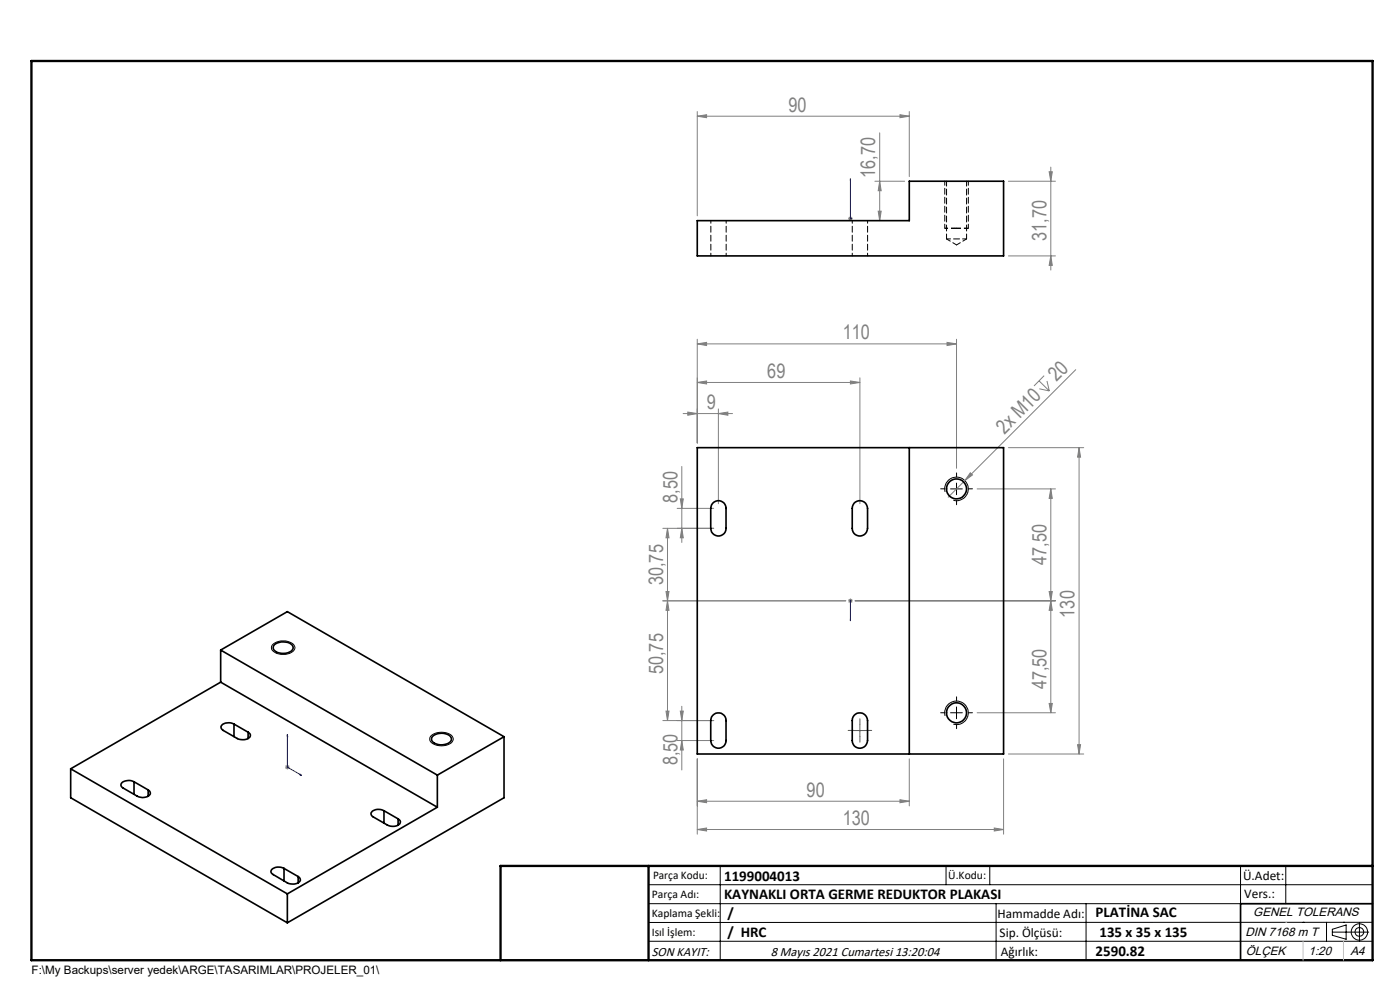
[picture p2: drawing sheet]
<svg xmlns="http://www.w3.org/2000/svg" width="297mm" height="210mm" viewBox="0 0 297 210" stroke-linecap="round" stroke-linejoin="round" font-family="sans-serif">
<g fill="none" stroke="#808080" stroke-width=".21">
<path d="M147.9 24.7l2-.4v.7zM147.9 23.7v22.1M147.9 24.7h45M185.6 38.4h6.3M186.6 38.4l.3 2.1h-.6zM186.6 28.2v18.6M190.9 24.3l2 .4-2 .3zM192.9 23.7v13.8M213.9 38.4h10M222.6 36.4h.6l-.3 2zM222.9 35.4v21.9M179.9 46.4h1"/>
<path d="M180.1 46l.7 .7M180.4 45.9v1M180.8 46l-.7 .7M186.3 44.8h.6l-.3 2zM213.9 54.3h10M222.9 54.3l.3 2h-.6zM147.9 72.9l2-.3v.7zM147.9 72v22M147.9 72.9h55M200.9 72.6l2 .3-2 .4zM202.9 72v27.3M221.5 79.7l-2.1 2.2"/>
<path d="M228.2 78.4l-27 27.1M144.6 98.9v16.2M144.9 87.7h10.5M145.9 87.4l2 .3-2 .4zM147.9 81.1l2-.3v.6zM147.9 81.1h34.5M152.4 87.7l2-.3v.7zM152.4 86.7v20.1M180.4 80.8l2 .3-2 .3zM182.4 80.1v26.7M213.9 95h16M220.4 80.8l2.2 2.1"/>
<path d="M220.5 82.5l2.1 .4M222.1 80.8l.5 2.1M228.9 95l.3 2h-.6zM228.9 95v64.9M140.6 112.1h10.8M141.6 112.1v40.8M141.6 112.1l.3 2h-.6zM143.7 107.8h7.7M144.3 105.8h.7l-.4 2zM144.6 112.1l.4 2h-.7zM205.8 100.3l.5 .4-1.6 1.2zM207.3 103.7h16.6"/>
<path d="M222.9 103.7l.3 2h-.6zM222.9 103.7v47.5M140.6 127.5h38.8M141.3 125.5h.6l-.3 2zM141.6 127.5l.3 2h-.6zM179.9 127.5h1M180.1 127.1l.7 .7M180.4 127v.9M180.8 127.1l-.7 .7M181.4 127.5h42.5M222.6 125.5h.6l-.3 2zM222.9 127.5l.3 2h-.6z"/>
<path d="M140.6 152.9h10.8M141.3 150.8h.6l-.3 2.1zM143.7 157.1h7.7M144.3 150.8h.7l-.4 2.1zM144.6 157.1l.4 2h-.7zM144.6 149.8v13.5M207.3 151.2h16.6M213.9 159.9h16M222.6 149.2h.6l-.3 2zM228.6 158h.6l-.3 1.9zM60.5 162.7h1M60.6 162.4l.7 .7"/>
<path d="M61 162.2v1M61.3 162.4l-.7 .7M147.9 170l2-.4v.7zM147.9 176l2-.4v.7zM147.9 161v15.9M147.9 170h45M147.9 176h65M190.9 169.6l2 .4-2 .3zM192.9 161v9.9M210.9 175.6l2 .4-2 .3zM212.9 161v15.9"/>
</g>
<g fill="none" stroke="#000" stroke-width=".21">
<path d="M200.5 104.3a2.5 2.5 0 0 1 2.2-3.1 2.5 2.5 0 0 1 2.7 2.7 2.5 2.5 0 0 1-3.2 2.2M201.6 103.7h2.6M202.9 102.5v2.4M57.7 136.8a3.5 3.5 0 0 1 4.7 0 1.17 1.17 0 0 1-.9 1.8 3.3 3.3 0 0 1-3.9-.9zM91.6 156a3.6 3.6 0 0 1 4.4 .2 1.17 1.17 0 0 1-1 1.8 3.2 3.2 0 0 1-3.8-1 .98 .98 0 0 1 .4-1zM200.5 151.9a2.51 2.51 0 0 1 2.2-3.2 2.51 2.51 0 0 1 2.7 2.7 2.51 2.51 0 0 1-3.2 2.2M201.6 151.2h2.6M202.9 150v2.5M137.6 187.7h153.6M137.6 191.7h153.6M137.6 199.7h153.6M152.8 183.7v20"/>
<path d="M200.7 183.7v4M210 183.7v4M211.3 191.7v12M230.4 191.7v12M263.2 183.7v20M272.8 183.7v8M276.4 195.6h.1M281.4 195.6v4.1M282.6 197.7h7.8M282.6 197.1l3-.9v3l-3-.8zM285 195.6h.1M288.4 195.8v3.8"/>
<path d="M291.2 195.6l-153.6 .1"/>
<circle cx="288.4" cy="197.7" r="1.74"/>
<circle cx="288.4" cy="197.7" r=".93"/>
</g>
<path d="M202.4 48.4h-2" fill="none" stroke="#000" stroke-width=".21" stroke-dasharray="1.3 .6" stroke-dashoffset=".6" stroke-linecap="butt"/>
<path d="M205.4 48.4h-2.5" fill="none" stroke="#000" stroke-width=".21" stroke-dasharray="1.3 .6" stroke-dashoffset=".3" stroke-linecap="butt"/>
<path d="M202.4 48.4h-2" fill="none" stroke="#000" stroke-width=".25" stroke-dasharray="1.3 .6" stroke-dashoffset=".6" stroke-linecap="butt"/>
<path d="M205.4 48.4h-2.5" fill="none" stroke="#000" stroke-width=".25" stroke-dasharray="1.3 .6" stroke-dashoffset=".3" stroke-linecap="butt"/>
<path d="M180.4 37.9v.4v-.4M180.4 37.9v8.5M180.4 46.3v.2zM180.4 46.4h.1M180.4 131.7v-.4v.4M180.4 127.3v.3zM180.4 127.5h.1M180.4 127.5v4.2M61 155.8v.4l-.1-.1zM61 155.8v6.9l3 1.8M63.6 164.2l.4 .3-.4-.1z" fill="none" stroke="#00f" stroke-width=".21"/>
<path d="M200.4 103.7h-.8M202.9 101.2v-.9M202.9 106.2v.9M205.4 103.7h.9M200.4 151.2h-.8M202.9 148.7v-.9M202.9 153.7v.9M205.4 151.2h.9" fill="none" stroke="#000" stroke-width=".21" stroke-dasharray="15.2 1.3 1.3 1.3"/>
<path d="M181.2 154.9h-1.3M182.4 153.7v-1.3M182.4 156.2v1.2M183.7 154.9h1.2" fill="none" stroke="#808000" stroke-width=".21" stroke-dasharray="15.2 1.3 1.3 1.3"/>
<path d="M181.2 155h2.5M182.4 153.7v2.5" fill="none" stroke="#808000" stroke-width=".21"/>
<path d="M200.4 38.4v10M205.4 48.4v-10" fill="none" stroke="#000" stroke-width=".21" stroke-dasharray="1.3 .6" stroke-dashoffset=".4"/>
<path d="M202.9 48.4h-.5" fill="none" stroke="#000" stroke-width=".21" stroke-dasharray="1.3 .6"/>
<path d="M202.9 48.4h-.5" fill="none" stroke="#000" stroke-width=".25" stroke-dasharray="1.3 .6"/>
<path d="M106.2 203.7h185" fill="none" stroke="#000" stroke-width=".25"/>
<path d="M291.2 191.7h-28v12" fill="none" stroke="#000" stroke-width=".35"/>
<path d="M6.7 12.9h284.5v190.8h-284.5zM137.6 183.7v20M291.2 183.7h-185v20" fill="none" stroke="#000" stroke-width=".5"/>
<path d="M272.8 195.6h.1M276.4 199.7v4M285 199.7v4" fill="none" stroke="#c0c0c0" stroke-width=".21"/>
<g fill="#00f">
<path d="M180.4 46.3v.2zM180.4 37.9v.4z"/>
<path d="M63.6 164.2l.4 .3-.4-.1zM61 155.8v.4l-.1-.1z"/>
<path d="M180.4 131.3v.4zM180.4 127.3v.3z"/>
</g>
<g fill="#808080">
<path d="M205.8 100.3l.5 .4-1.6 1.2z"/>
<path d="M152.4 87.7l2-.3v.7zM145.9 87.4l2 .3-2 .4zM180.4 80.8l2 .3-2 .3zM147.9 81.1l2-.3v.6z"/>
<path d="M147.9 24.7l2-.4v.7zM190.9 24.3l2 .4-2 .3zM147.9 170l2-.4v.7zM190.9 169.6l2 .4-2 .3zM147.9 176l2-.4v.7zM210.9 175.6l2 .4-2 .3zM147.9 72.9l2-.3v.7zM200.9 72.6l2 .3-2 .4z"/>
<path d="M186.3 44.8h.6l-.3 2zM186.6 38.4l.3 2.1h-.6zM228.6 158h.6l-.3 1.9zM228.9 95l.3 2h-.6zM141.3 125.5h.6l-.3 2zM141.6 112.1l.3 2h-.6z"/>
<path d="M222.6 36.4h.6l-.3 2zM222.9 54.3l.3 2h-.6zM222.9 103.7l.3 2h-.6zM222.6 125.5h.6l-.3 2zM222.9 127.5l.3 2h-.6zM222.6 149.2h.6l-.3 2zM141.6 127.5l.3 2h-.6zM141.3 150.8h.6l-.3 2.1zM144.3 105.8h.7l-.4 2zM144.6 112.1l.4 2h-.7zM144.3 150.8h.7l-.4 2.1zM144.6 157.1l.4 2h-.7z"/>
</g>
<g fill="none" stroke="#000" stroke-width=".35">
<path d="M147.9 46.8h45v-8.4h20v15.9h-65zM147.9 95h65v64.9h-65zM192.9 95v64.9M151.2 106.7a1.62 1.62 0 0 1 1.8-.4 1.62 1.62 0 0 1 1 1.5v4.3a1.62 1.62 0 0 1-1.6 1.6 1.62 1.62 0 0 1-1.6-1.6v-4.3zM181.2 106.7a1.65 1.65 0 0 1 1.8-.4 1.65 1.65 0 0 1 1 1.5v4.3a1.62 1.62 0 0 1-1.6 1.6 1.62 1.62 0 0 1-1.6-1.6v-4.3zM46.8 137.9v6.8M46.8 137.9l46 26.5M46.8 137.9l14.2-8.2 45.9 26.6M58.2 136.8a3.1 3.1 0 0 1 3.8 0 .9 .9 0 0 1-.5 1.5 2.68 2.68 0 0 1-3.5-.8zM46.8 144.7l46 26.5M46.8 144.7l-31.8 18.4M49.6 153.6a2.21 2.21 0 0 0-2.7 .5l.1 .4 .3 .4 3 1.8a2.21 2.21 0 0 0 2.8-.5 .7 .7 0 0 0-.5-.9"/>
<path d="M49.6 153.6l3 1.7M49.6 153.6v2.6M52.6 155.3v1.4M91.8 156.2a2.83 2.83 0 0 1 3.9 .3 1.23 1.23 0 0 1-1.4 1.4 2.42 2.42 0 0 1-2.8-1zM106.9 156.3v12.9l-45.9 26.5M106.9 156.3l-14.1 8.1M151.2 151.8a1.6 1.6 0 0 1 1.8-.5 1.6 1.6 0 0 1 1 1.6v4.2a1.62 1.62 0 0 1-1.6 1.6 1.62 1.62 0 0 1-1.6-1.6v-4.2l.2-.8zM181.2 151.8a1.63 1.63 0 0 1 1.8-.5 1.63 1.63 0 0 1 1 1.6v4.2a1.62 1.62 0 0 1-1.6 1.6 1.62 1.62 0 0 1-1.6-1.6v-4.2v-.5zM15 163.1v6.1l46 26.5M15 163.1l46 26.5M28.4 165.8a2.21 2.21 0 0 0-2.7 .5 .7 .7 0 0 0 .4 .9l3 1.7a2.21 2.21 0 0 0 2.8-.5l-.1-.5-.4-.3M28.4 165.8l3 1.8"/>
<path d="M28.4 165.8v2.7M31.4 167.6v1.3M81.5 172a2.1 2.1 0 0 0-2.8 .5l.2 .6 3.3 1.9a2.1 2.1 0 0 0 2.7-.5 .69 .69 0 0 0-.4-.8M81.5 172l3 1.7M81.5 172v2.6M84.5 173.7v1.3M92.8 171.2l-31.8 18.4M92.8 164.4v6.8M60.3 184.2a1.86 1.86 0 0 0-2.8 .7l.5 .6 3 1.8a2.21 2.21 0 0 0 2.7-.5l-.1-.5-.3-.4M60.3 184.2l3 1.7M60.3 184.2v2.7M61 189.6v6.1"/>
<path d="M63.3 185.9v1.4"/>
<circle cx="202.9" cy="103.7" r="2.12"/>
<circle cx="202.9" cy="151.2" r="2.11"/>
</g>
<path d="M150.8 46.8v7.5M154.1 54.3v-7.5M180.8 46.8v7.5M184.1 54.3v-7.5" fill="none" stroke="#000" stroke-width=".21" stroke-dasharray="1.3 .6" stroke-dashoffset=".7"/>
<path d="M200.8 50.7h4.3" fill="none" stroke="#000" stroke-width=".21" stroke-dasharray="1.3 .6" stroke-dashoffset=".4"/>
<path d="M200.8 38.4v12.3M205.1 50.7v-12.3" fill="none" stroke="#000" stroke-width=".21" stroke-dasharray="1.3 .6" stroke-dashoffset=".2"/>
<path d="M200.8 50.7l2.1 1.3M202.9 52l2.2-1.3" fill="none" stroke="#000" stroke-width=".21" stroke-dasharray="1.3 .6" stroke-dashoffset=".3"/>
<g font-size="4.2" fill="#808080">
<text x="167.3" y="23.7">90</text>
<text x="185.7" y="37.8" transform="rotate(-90 185.7 37.8)">16,70</text>
<text x="222" y="51.1" transform="rotate(-90 222 51.1)">31,70</text>
<text x="178.8" y="72">110</text>
<text x="162.8" y="80.2">69</text>
<text x="224.2" y="81.1" transform="rotate(-45 224.2 81.1)">20</text>
<text x="150" y="86.8">9</text>
<text x="213.1" y="92.2" transform="rotate(-45 213.1 92.2)">2x M10</text>
<text x="143.7" y="106.6" transform="rotate(-90 143.7 106.6)">8,50</text>
<text x="222" y="119.8" transform="rotate(-90 222 119.8)">47,50</text>
<text x="140.7" y="124.1" transform="rotate(-90 140.7 124.1)">30,75</text>
<text x="228" y="131" transform="rotate(-90 228 131)">130</text>
<text x="140.7" y="143" transform="rotate(-90 140.7 143)">50,75</text>
<text x="222" y="146.2" transform="rotate(-90 222 146.2)">47,50</text>
<text x="143.7" y="162.3" transform="rotate(-90 143.7 162.3)">8,50</text>
<text x="171.1" y="169">90</text>
<text x="178.8" y="175">130</text>
</g>
<g font-size="3.2">
<text x="153.6" y="190.8">KAYNAKLI ORTA GERME REDUKTOR PLAKASI</text>
<text x="153.6" y="186.8">1199004013</text>
<text x="154.3" y="194.8">/</text>
<text x="232.4" y="194.5">PLATİNA SAC</text>
<text x="154.3" y="198.8">/ HRC</text>
<text x="232.4" y="202.8">2590.82</text>
<text x="233.2" y="198.8">135 x 35 x 135</text>
</g>
<g font-size="2.8">
<text x="263.7" y="186.7">Ü.Adet:</text>
<text x="263.9" y="190.5">Vers.:</text>
<text x="211.6" y="194.8">Hammadde Adı:</text>
<text x="138.3" y="202.8">SON KAYIT:</text>
<text x="163.5" y="202.8">8 Mayıs 2021 Cumartesi 13:20:04</text>
<text x="212.1" y="198.7">Sip. Ölçüsü:</text>
<text x="212.3" y="202.7">Ağırlık:</text>
</g>
<g font-size="2.6">
<text x="265.9" y="194.4">GENEL TOLERANS</text>
<text x="264.2" y="198.5">DIN 7168 m T</text>
<text x="264.3" y="202.6">ÖLÇEK</text>
<text x="277.6" y="202.6">1:20</text>
<text x="286.5" y="202.6">A4</text>
</g>
<g font-size="2.5">
<text x="138.3" y="190.5">Parça Adı:</text>
<text x="138.5" y="186.5">Parça Kodu:</text>
<text x="201.2" y="186.5">Ü.Kodu:</text>
<text x="138.3" y="194.5">Kaplama Şekli:</text>
<text x="138.3" y="198.6">Isıl İşlem:</text>
<text x="6.7" y="206.7">F:\My Backups\server yedek\ARGE\TASARIMLAR\PROJELER_01\</text>
</g>
</svg>
